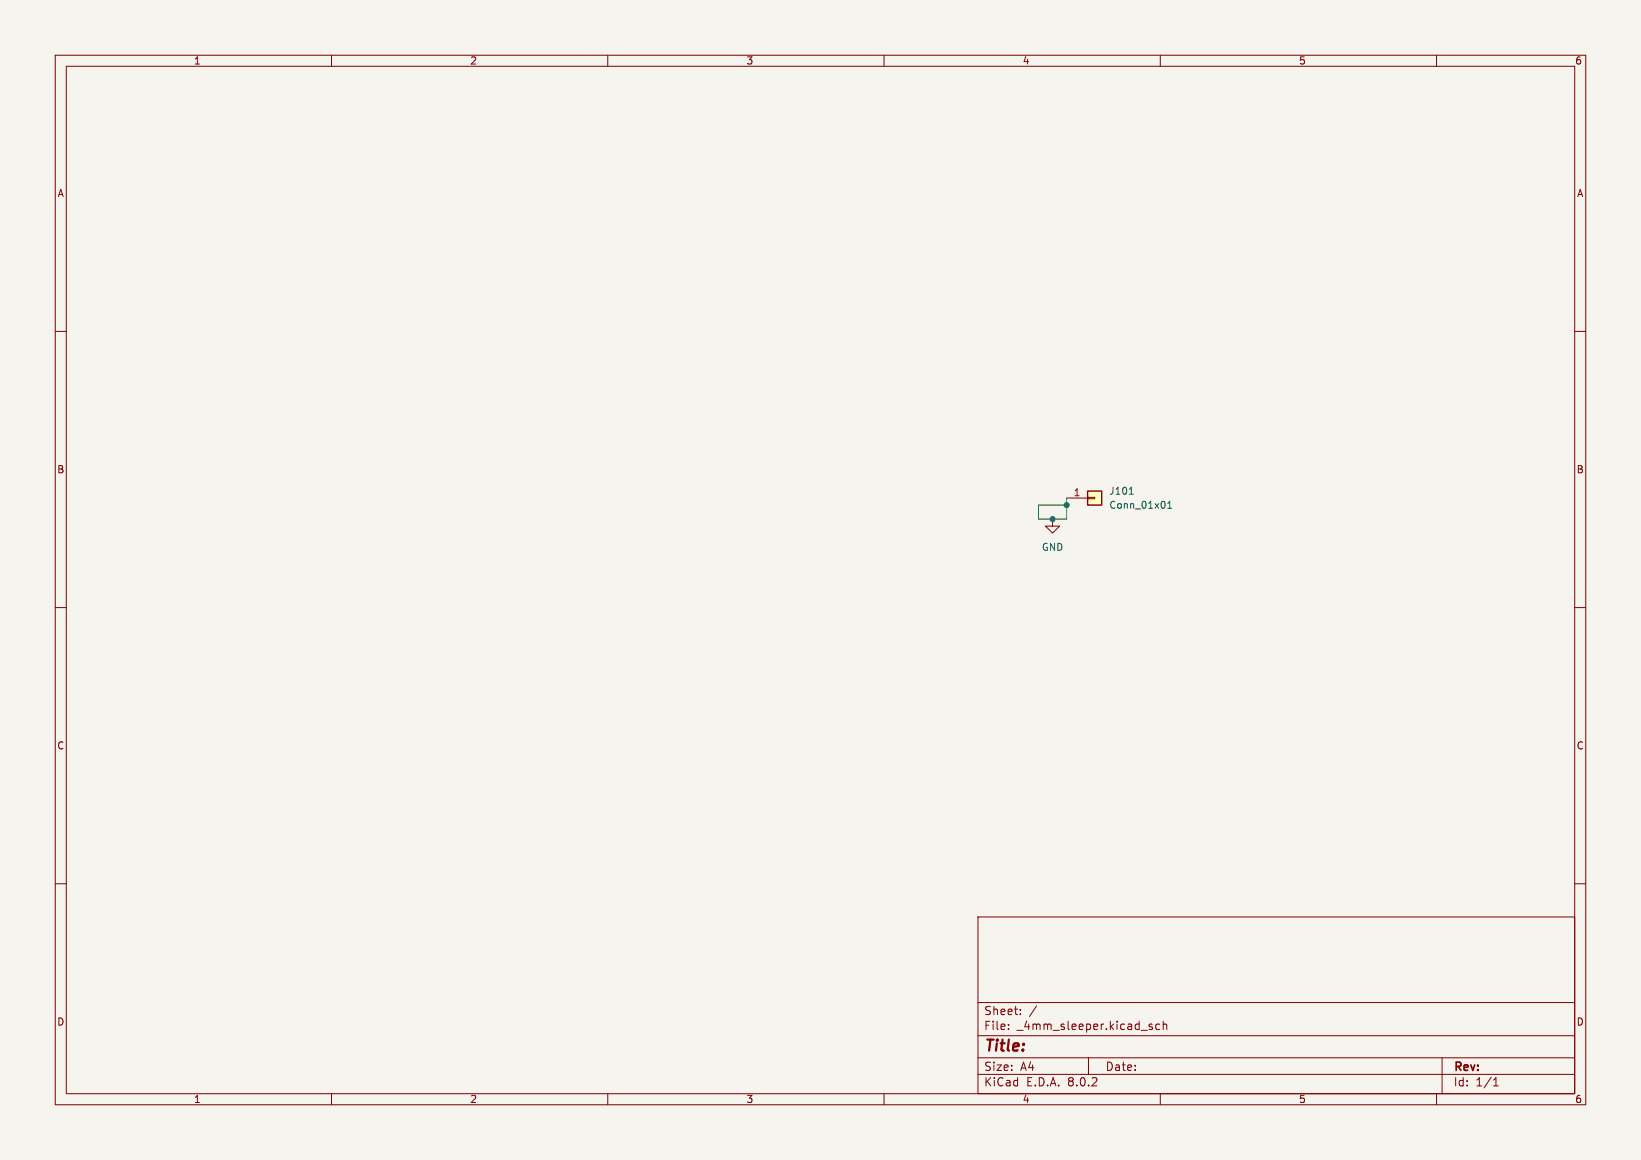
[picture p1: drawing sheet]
<svg xmlns="http://www.w3.org/2000/svg" width="297mm" height="210mm" viewBox="0 0 297 210" stroke-linecap="round" stroke-linejoin="round" font-family="sans-serif">
<path d="M0 0h297v210h-297z" fill="#f5f4ef" stroke="#f5f4ef" stroke-width=".18"/>
<g fill="none" stroke="#840000" stroke-width=".18">
<path d="M10 10h277v190h-277zM12 12h273v186h-273zM60 10v2M110 10v2M160 10v2M210 10v2M260 10v2M10 60h2M285 60h2M190.5 94v1.3h1.3l-1.3 1.2-1.3-1.2h1.3M10 110h2M285 110h2"/>
<path d="M10 160h2M285 160h2M177 166h108v32h-108zM60 198v2M110 198v2M160 198v2M177 194.5h108M177 191.5h108M177 187.5h108M177 181.5h108M182.5 186.3v.1M182.5 185.5v.1"/>
<path d="M184.7 183.6v.1M184.7 182.8v.1M187.6 182.1l-1.3 2M197 191.5v3M208.2 185.9l.3 .1 .1 .2-.2 .2h-.3M208.2 185.4l.3 .1M209.9 185.5l-.4-.1-.3 .3v.4l.1 .2h.6M210 198v2M210.5 185.5l.2-.1 .4 .1 .1 .9M210.5 184.9v1.5M260 198v2M261 191.5v6.5"/>
<path d="M270.3 196.6h.9M270.3 195.5l.4-.4v1.5"/>
</g>
<path d="M196.8 88.9h2.6v2.5h-2.6z" fill="#ffffc2"/>
<path d="M193 90.2h3.8M196.8 90h1.3v.3h-1.3z" fill="none" stroke="#840000" stroke-width=".18"/>
<path d="M196.8 88.9h2.6v2.5h-2.6z" fill="none" stroke="#840000" stroke-width=".25"/>
<path d="M204.4 89.5h.7M211.4 92h.7M211.4 91.1l.3-.4v1.3" fill="none" stroke="#006464" stroke-width=".18"/>
<path d="M193 90.2v3.8h-5v-2.6h5" fill="none" stroke="#009600" stroke-width=".18"/>
<g fill="#009600" stroke="#009600" stroke-width=".18">
<circle cx="190.5" cy="94" r=".46"/>
<circle cx="193" cy="91.4" r=".46"/>
</g>
<text font-size="2.8" fill="#840000" x="178" y="190.9">Title:</text>
<g font-size="2.1" fill="#840000">
<text x="178" y="184">Sheet:</text>
<text x="178" y="186.7">File:</text>
<text x="184.1" y="186.7">_4mm_sleeper.kicad_sch</text>
<text x="178" y="196.9">KiCad</text>
<text x="178" y="194.1">Size:</text>
<text x="184.7" y="194.1">A4</text>
<text x="185.7" y="196.9">E.D.A.</text>
<text x="193.3" y="196.9">8.0.2</text>
<text x="200" y="194.1">Date:</text>
<text x="263" y="194.3">Rev:</text>
<text x="263" y="196.9">Id:</text>
<text x="267.1" y="196.9">1/1</text>
</g>
<g font-size="1.8" fill="#840000">
<text x="35" y="11.9">1</text>
<text x="85" y="11.9">2</text>
<text x="135" y="11.9">3</text>
<text x="185" y="11.9">4</text>
<text x="235" y="11.9">5</text>
<text x="285" y="11.9">6</text>
<text x="10.3" y="35.9">A</text>
<text x="285.3" y="35.9">A</text>
<text x="10.3" y="85.9">B</text>
<text x="285.3" y="85.9">B</text>
<text x="10.3" y="135.9">C</text>
<text x="285.3" y="135.9">C</text>
<text x="10.3" y="185.9">D</text>
<text x="285.3" y="185.9">D</text>
<text x="35" y="199.9">1</text>
<text x="85" y="199.9">2</text>
<text x="135" y="199.9">3</text>
<text x="185" y="199.9">4</text>
<text x="235" y="199.9">5</text>
<text x="285" y="199.9">6</text>
</g>
<text font-size="1.8" fill="#a90000" x="194.2" y="89.9">1</text>
<g font-size="1.8" fill="#006464">
<text x="200.7" y="89.8">J101</text>
<text x="200.7" y="92.3">Conn_01x01</text>
<text x="188.5" y="99.9">GND</text>
</g>
</svg>
